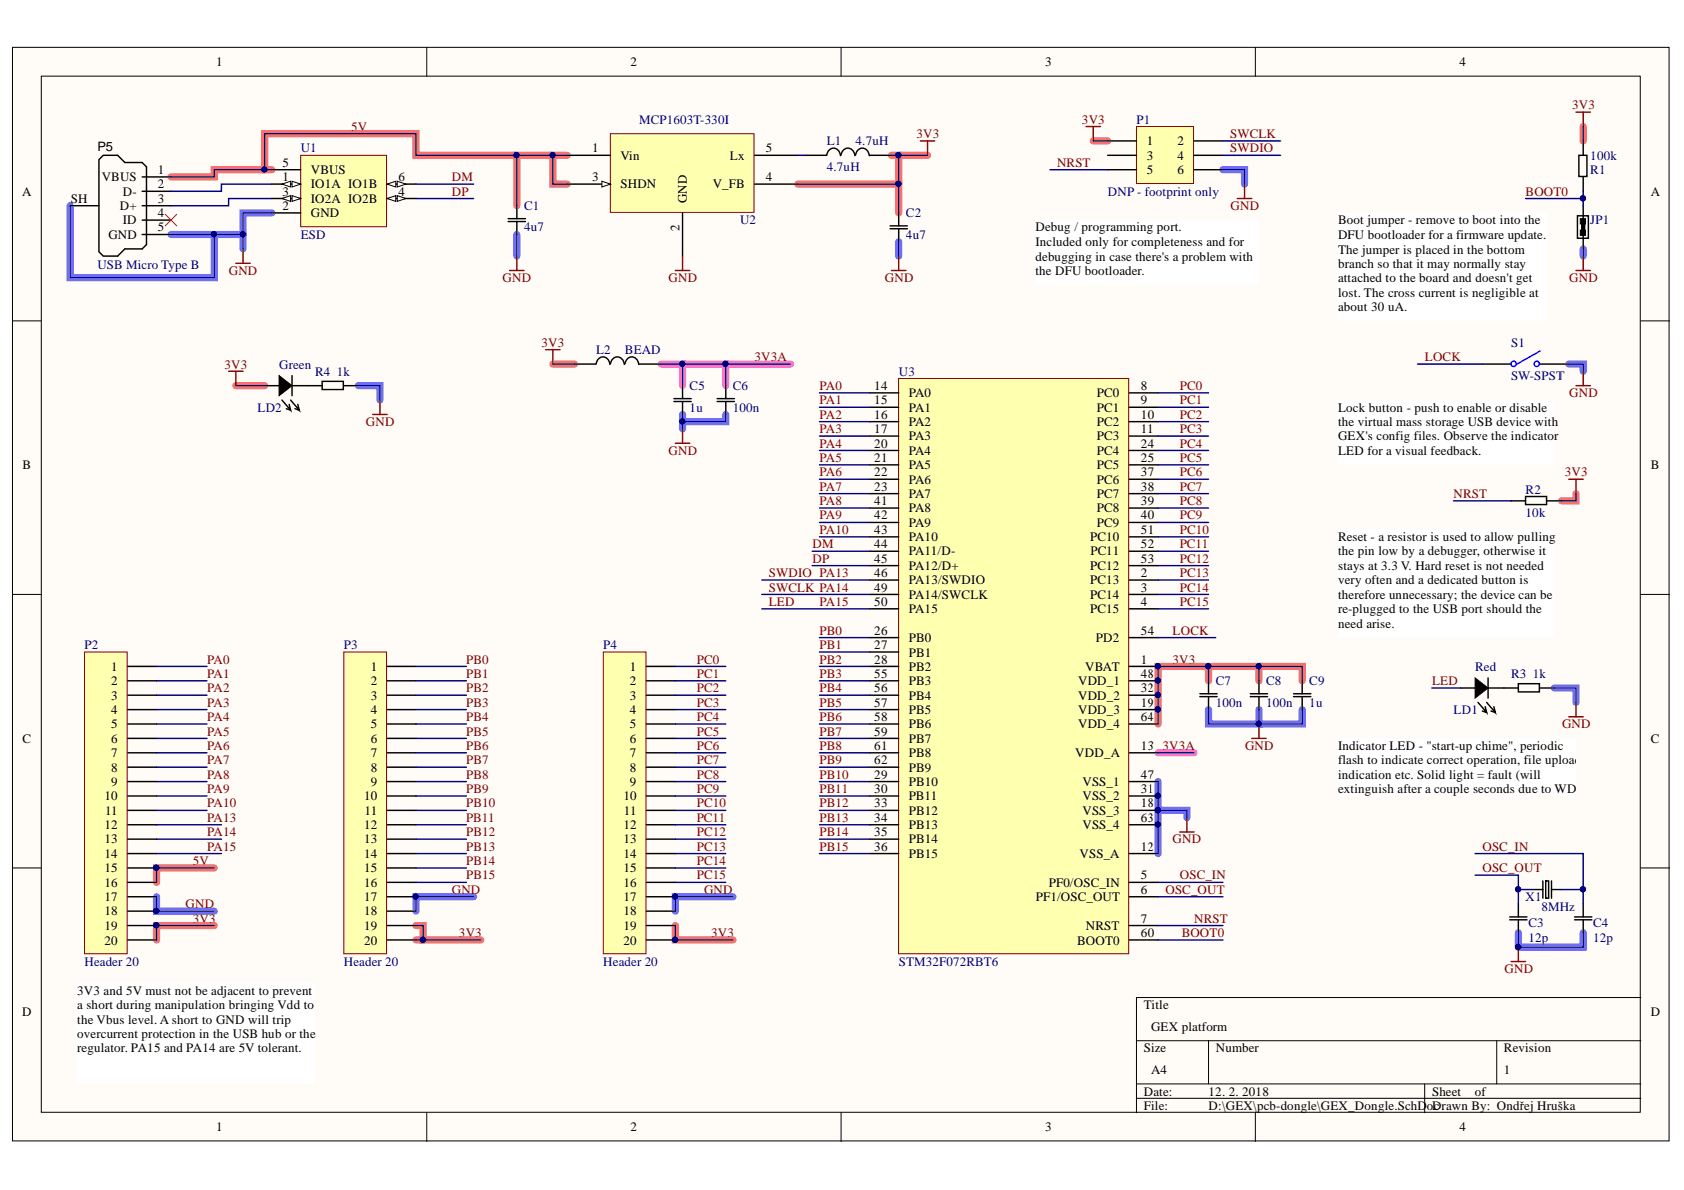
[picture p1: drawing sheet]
# Altium schematic sheet GEX_Dongle.SchDoc: GEX platform
size A4; Author: Ondřej Hruška; CompanyName: FEE CTU Prague; Revision: 1; PageSetup: Record=PageOptions¦CenterHorizontal=True¦CenterVertical=True¦PrintScale=1.00¦XCorrection=1.00¦YCorrection=1.00¦PrintKind=1¦BorderSize=5000000¦LeftOffset=0¦BottomOffset=0¦Orientation=2¦PaperLength=1000¦PaperWidth=1000¦Scale=100¦PaperSource=7¦PrintQuality=600¦MediaType=1¦DitherType=10¦PrintScaleMode=1¦PaperKind=A4¦PaperIndex=9

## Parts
C1  4u7  [C1206]
C2  4u7  [C1206]
C3  12p  [C0805]
C4  12p  [C0805]
C5  1u  [C0805]
C6  100n  [C0805]
C7  100n  [C0805]
C8  100n  [C0805]
C9  1u  [C0805]
JP1  JUMP  [Header_2_1mm]  (value not drawn)
L1  4.7uH  [L_3x3]
L2  BEAD  [R0805]
LD1  Red  [LED_SMD]
LD2  Green  [LED_SMD]
P1  DNP - footprint only  [Header_3x2_1mm]
P2  Header 20  [MLW20_GEX_14]
P3  Header 20  [MLW20_GEX_16]
P4  Header 20  [MLW20_GEX_16]
P5  value USB Micro Type B  [USB_Micro-B_AFCI_10118194]  (hidden comment: USB_Micro_TypeB_Molex_105017)
R1  100k  [R0805]
R2  10k  [R0805]
R3  1k  [R0805]
R4  1k  [R0805]
S1  SW-SPST  [BTN_AJ050]
U1  ESD  [SOT23-6]
U2  MCP1603T-330I  [SOT23-5]
U3  STM32F072RBT6  [LQFP64]
X1  8MHz  [XTAL-SMD-50-32]

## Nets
3V3: C2.2 C7.2 C8.2 C9.2 L1.2 L2.1 LD2.A P1.1 P2.19 P2.20 P3.19 P3.20 P4.19 P4.20 R1.1 R2.1 U2.4(V_FB) U3.1(VBAT) U3.19(VDD_3) U3.32(VDD_2) U3.48(VDD_1) U3.64(VDD_4)
GND: C1.1 C2.1 C3.1 C4.1 C5.1 C6.1 C7.1 C8.1 C9.1 JP1.2 P1.6 P2.17 P2.18 P3.17 P3.18 P4.17 P4.18 P5.5(GND) P5.SH(Shell) R3.1 R4.1 S1.2(NO) U1.2(GND) U2.2(GND) U3.12(VSS_A) U3.18(VSS_3) U3.31(VSS_2) U3.47(VSS_1) U3.63(VSS_4)
3V3A: C5.2 C6.2 L2.2 U3.13(VDD_A)
5V: C1.2 P2.15 P2.16 P5.1(VBUS) U1.5(VBUS) U2.1(Vin) U2.3(SHDN)
BOOT0: JP1.1 R1.2 U3.60(BOOT0)
DM: U1.6(IO1B) U3.44(PA11/D-)
DP: U1.4(IO2B) U3.45(PA12/D+)
LED: LD1.A P2.14 U3.50(PA15)  [also labelled PA15]
LOCK: S1.1(COMMON) U3.54(PD2)
NRST: P1.5 R2.2 U3.7(NRST)
OSC_IN: C4.2 U3.5(PF0/OSC_IN) X1.2
OSC_OUT: C3.2 U3.6(PF1/OSC_OUT) X1.1
PA0: P2.1 U3.14(PA0)
PA1: P2.2 U3.15(PA1)
PA2: P2.3 U3.16(PA2)
PA3: P2.4 U3.17(PA3)
PA4: P2.5 U3.20(PA4)
PA5: P2.6 U3.21(PA5)
PA6: P2.7 U3.22(PA6)
PA7: P2.8 U3.23(PA7)
PA8: P2.9 U3.41(PA8)
PA9: P2.10 U3.42(PA9)
PA10: P2.11 U3.43(PA10)
PA13: P1.4 P2.12 U3.46(PA13/SWDIO)  [also labelled SWDIO]
PA14: P1.2 P2.13 U3.49(PA14/SWCLK)  [also labelled SWCLK]
PB0: P3.1 U3.26(PB0)
PB1: P3.2 U3.27(PB1)
PB2: P3.3 U3.28(PB2)
PB3: P3.4 U3.55(PB3)
PB4: P3.5 U3.56(PB4)
PB5: P3.6 U3.57(PB5)
PB6: P3.7 U3.58(PB6)
PB7: P3.8 U3.59(PB7)
PB8: P3.9 U3.61(PB8)
PB9: P3.10 U3.62(PB9)
PB10: P3.11 U3.29(PB10)
PB11: P3.12 U3.30(PB11)
PB12: P3.13 U3.33(PB12)
PB13: P3.14 U3.34(PB13)
PB14: P3.15 U3.35(PB14)
PB15: P3.16 U3.36(PB15)
PC0: P4.1 U3.8(PC0)
PC1: P4.2 U3.9(PC1)
PC2: P4.3 U3.10(PC2)
PC3: P4.4 U3.11(PC3)
PC4: P4.5 U3.24(PC4)
PC5: P4.6 U3.25(PC5)
PC6: P4.7 U3.37(PC6)
PC7: P4.8 U3.38(PC7)
PC8: P4.9 U3.39(PC8)
PC9: P4.10 U3.40(PC9)
PC10: P4.11 U3.51(PC10)
PC11: P4.12 U3.52(PC11)
PC12: P4.13 U3.53(PC12)
PC13: P4.14 U3.2(PC13)
PC14: P4.15 U3.3(PC14)
PC15: P4.16 U3.4(PC15)
NetL1_1: L1.1 U2.5(Lx)
NetLD1_C: LD1.C R3.2
NetLD2_C: LD2.C R4.2
NetP5_2: P5.2(D-) U1.1(IO1A)
NetP5_3: P5.3(D+) U1.3(IO2A)

Not connected (* = marked no-connect by the designer): P1 3; P5 4(ID)*

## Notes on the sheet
- (near P1) Debug / programming port.
  Included only for completeness and for debugging in case there's a problem with the DFU bootloader.
- Boot jumper - remove to boot into the DFU bootloader for a firmware update. The jumper is placed in the bottom branch so that it may normally stay attached to the board and doesn't get lost. The cross current is negligible at about 30 uA.
- Lock button - push to enable or disable the virtual mass storage USB device with GEX's config files. Observe the indicator LED for a visual feedback.
- (near R2) Reset - a resistor is used to allow pulling the pin low by a debugger, otherwise it stays at 3.3 V. Hard reset is not needed very often and a dedicated button is therefore unnecessary; the device can be re-plugged to the USB port should the need arise.
- Indicator LED - "start-up chime", periodic flash to indicate correct operation, file upload indication etc. Solid light = fault (will extinguish after a couple seconds due to WD reset)
- (near P2) 3V3 and 5V must not be adjacent to prevent a short during manipulation bringing Vdd to the Vbus level. A short to GND will trip overcurrent protection in the USB hub or the regulator. PA15 and PA14 are 5V tolerant.
